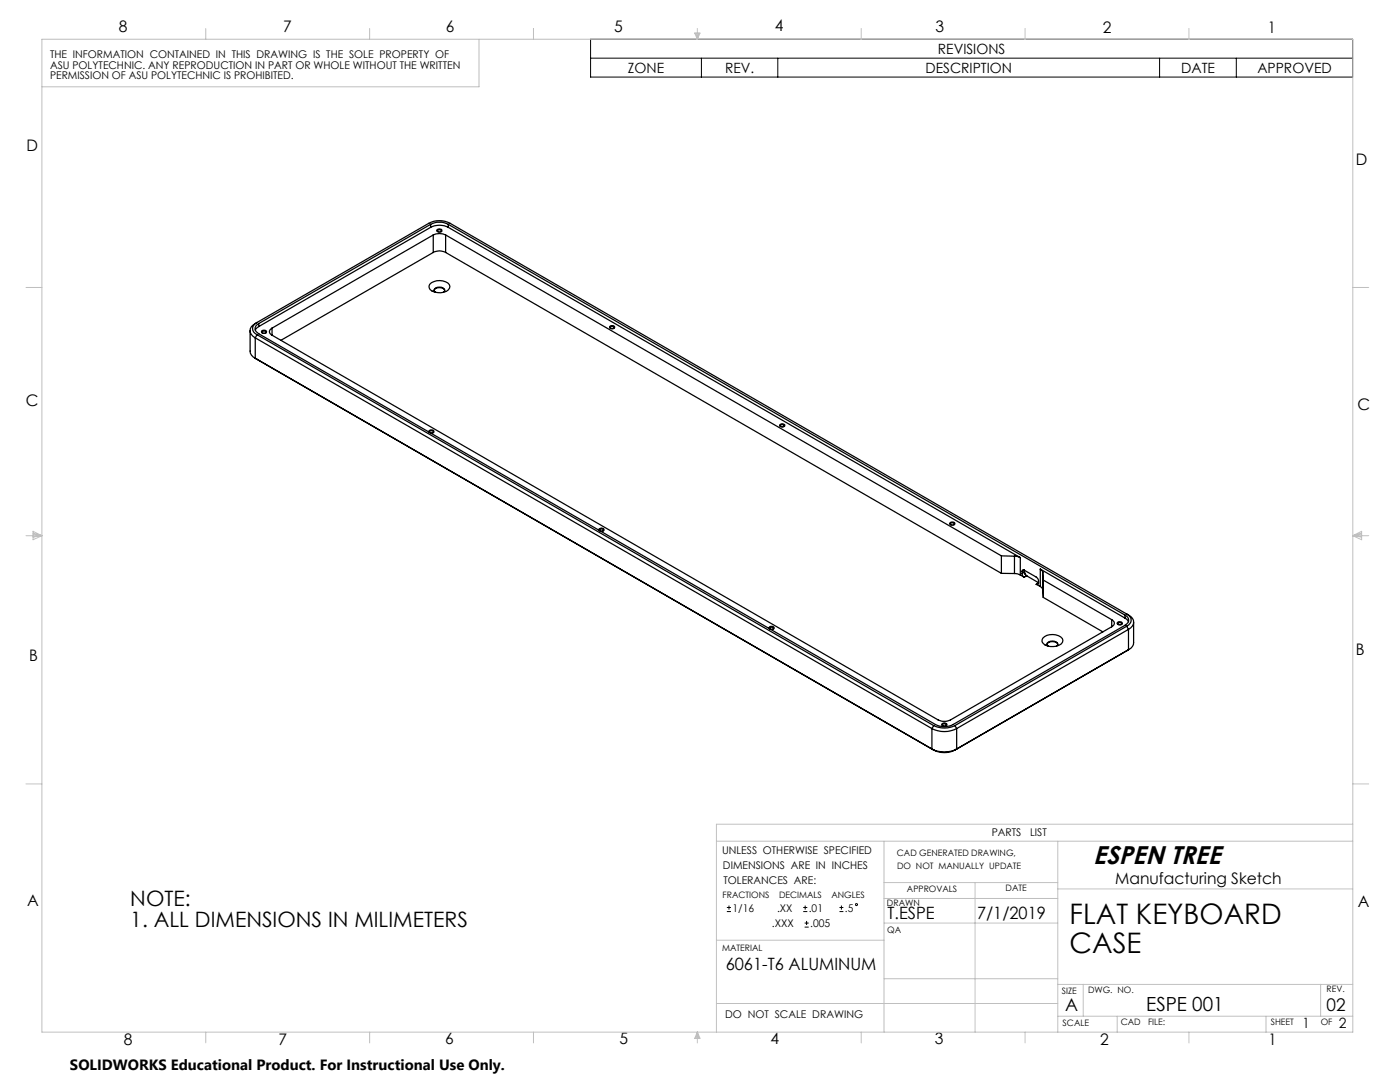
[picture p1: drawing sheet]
<svg xmlns="http://www.w3.org/2000/svg" width="279mm" height="216mm" viewBox="0 0 279 216" stroke-linecap="round" stroke-linejoin="round" font-family="sans-serif">
<g fill="none" stroke="#000" stroke-width=".2">
<path d="M117.9 7.8h152v7.6h-152zM117.9 11.6h152M140 11.6v3.8M155.2 11.6v3.8M231.4 11.6v3.8M246.7 11.6v3.8M145.1 181.9h.8M145.1 181.1h.8M145.5 180.7v.8M160.3 181.9h.8M160.3 181.1h.8M160.6 185h.8"/>
<path d="M160.6 184.2h.8M160.7 180.7v.8M161 183.8v.8M167.5 181.9h.8M167.5 181.1h.8M167.9 180.7v.8"/>
<circle cx="170.9" cy="180.5" r=".21"/>
</g>
<path d="M87.4 46.3a.31 .31 0 0 1-.1-.5 .31 .31 0 0 1 .5 0h.2a.3 .3 0 0 1 .2 .4 .3 .3 0 0 1-.5 .1h-.3M52.4 66.5a.31 .31 0 0 1-.1-.5 .31 .31 0 0 1 .5 0h.2a.3 .3 0 0 1 .1 .5 .3 .3 0 0 1-.4 0h-.3M121.8 65.5a.31 .31 0 0 1 0-.4 .31 .31 0 0 1 .4 0h.3a.3 .3 0 0 1 .1 .4 .3 .3 0 0 1-.4 .1l-.4-.1M85.8 86.4a.31 .31 0 0 1-.1-.5 .31 .31 0 0 1 .5 0h.2a.3 .3 0 0 1 .2 .5 .3 .3 0 0 1-.5 0h-.3M155.8 85.1a.31 .31 0 0 1-.1-.4 .31 .31 0 0 1 .5-.1l.2 .1a.3 .3 0 0 1 .2 .4 .3 .3 0 0 1-.5 .1l-.3-.1M119.7 106a.31 .31 0 0 1 0-.5 .31 .31 0 0 1 .4 0h.3a.3 .3 0 0 1 .1 .4 .3 .3 0 0 1-.4 .1h-.4M189.7 104.7a.31 .31 0 0 1 0-.4 .31 .31 0 0 1 .4-.1l.3 .1a.3 .3 0 0 1 .1 .4 .3 .3 0 0 1-.4 .1l-.4-.1M153.7 125.6a.31 .31 0 0 1-.1-.5 .31 .31 0 0 1 .4 0h.3a.3 .3 0 0 1 .1 .4 .3 .3 0 0 1-.4 .1h-.3M223.1 124.6a.31 .31 0 0 1 0-.4 .31 .31 0 0 1 .4-.1l.3 .1a.3 .3 0 0 1 .1 .4 .3 .3 0 0 1-.4 .1l-.4-.1M188.1 144.8a.31 .31 0 0 1 0-.4 .31 .31 0 0 1 .4-.1l.3 .1a.3 .3 0 0 1 .1 .4 .3 .3 0 0 1-.4 .1l-.4-.1" fill="none" stroke="#000" stroke-width=".2" stroke-dasharray="1.3 .6" stroke-dashoffset=".3" stroke-linecap="butt"/>
<g fill="none" stroke="#c0c0c0" stroke-width=".2">
<path d="M8.4 7.8h261.6v198.2h-261.6zM41.1 5.7v2.1M73.8 5.7v2.1M95.6 7.8v9.5h-87.2M106.5 5.7v2.1M138.6 6.6h1.1l-.5 1.2zM138.9 6.6l.3 1.2M139.2 5.7v2.1M139.5 6.6l-.3 1.2M171.9 5.7v2.1M204.6 5.7v2.1M237.3 5.7v2.1"/>
<path d="M5.2 57.4h3.2M270 57.4h3.2M5.2 106.9h3.2M6.6 106l1.8 .9-1.8 .8zM6.6 106.4l1.8 .5M6.6 106.6l1.8 .3M8.4 106.9l-1.8 .2M270 106.9h3.2M270 106.9l1.7 .2M270 106.9l1.7-.9v1.7zM271.7 106.6l-1.7 .3M271.7 106.4l-1.7 .5"/>
<path d="M5.2 156.4h3.2M270 156.4h3.2M143 167.9h127M176.4 167.9v38.1M176.4 179.3h34.7M176.4 176.1h34.7M194.6 176.1v29.9M211.1 167.9v38.1M211.1 177.4h58.9M270 164.5h-127v41.5M143 187.6h33.4M176.4 195.3h34.7"/>
<path d="M176.4 184.2h34.7M211.1 196.4h58.9M216.2 196.4v6.4M263.6 196.4v6.4M41.1 206v2.1M73.8 206v2.1M106.5 206v2.1M139.2 206v2.1M139.2 206l.5 1.2h-1.1zM139.2 206l-.3 1.2M139.2 206l.3 1.2M143 200.2h68.1"/>
<path d="M171.9 206v2.1M204.6 206v2.1M211.1 202.8h58.9M223 202.8v3.2M237.3 206v2.1M252.7 202.8v3.2"/>
</g>
<g fill="none" stroke="#000" stroke-width=".25">
<path d="M85.8 56.7a2.86 2.86 0 0 1 3.9 .1 1.12 1.12 0 0 1-1.2 1.5 2.48 2.48 0 0 1-2.8-.9zM85.9 44.8a3.9 3.9 0 0 1 3.6 0M85.9 45.4a3.9 3.9 0 0 1 3.6 0M85.9 44.8l-34.3 19.8M85.9 45.4l-34.3 19.8M85.9 44.8v.6M86.5 46.9a2.84 2.84 0 0 1 2.4 0M86.5 50.4a2.56 2.56 0 0 1 2.4 0M86.5 46.9l-32.2 18.6M86.5 50.4l-30.4 17.5M86.5 46.9v3.5M86.6 58a1.27 1.27 0 0 1 2.2 0"/>
<path d="M86.9 58.3l-.3-.4a1.26 1.26 0 0 1 2.2 0l-.3 .4M87.2 45.9a.54 .54 0 0 1 .6-.2 .54 .54 0 0 1 .4 .4 .54 .54 0 0 1-.6 .2 .54 .54 0 0 1-.4-.4zM87.4 46.2a.36 .36 0 0 1 .2-.4 .36 .36 0 0 1 .5 .2l-.1 .2M88.9 46.9l110.9 64M88.9 50.4l110.9 64M88.9 46.9v3.5M89.5 44.8l135 77.9M89.5 45.4l114.1 65.9M89.5 44.8v.6M49.9 66v4.1a1.69 1.69 0 0 0 1 1.4M50.9 67.4l135.1 78M50.9 71.5l135.4 78.1"/>
<path d="M50.9 67.4v4.1M50.9 71.5l.4 .2M51.3 64.3a1.28 1.28 0 0 0-.9 1.3 1.28 1.28 0 0 0 .9 1.2M51.3 64.3l34.3-19.7a4.5 4.5 0 0 1 4.2 0l135.1 77.9M51.3 64.3a1.66 1.66 0 0 0-1.1 2.4l.7 .7M51.3 66.8l135 78M51.3 66.8l-.4 .6M51.6 64.6a1.08 1.08 0 0 0-.7 1 1.08 1.08 0 0 0 .7 1l135.1 78a3.9 3.9 0 0 0 3.5 0l34.3-19.8a1.08 1.08 0 0 0 .7-1 1.08 1.08 0 0 0-.7-1.1M51.6 65.2l-.7 .7M51.6 64.6v.6M52.3 66l.6-.1 .3 .2a.49 .49 0 0 1-.5 .4 .49 .49 0 0 1-.5-.4zM52.4 66.4h-.1a.35 .35 0 0 1 .4-.4 .35 .35 0 0 1 .3 .4"/>
<path d="M54.3 65.5a.73 .73 0 0 0-.5 .7 .73 .73 0 0 0 .5 .7M54.3 66.9l132.9 76.8a2.84 2.84 0 0 0 2.5 0l32.2-18.6M54.3 65.5v1.4M121.8 65.1l.6-.1 .2 .2a.47 .47 0 0 1-.4 .3 .47 .47 0 0 1-.5-.3zM121.8 65.5a.35 .35 0 0 1 .4-.4 .35 .35 0 0 1 .4 .3l-.1 .1M85.7 86.3a.46 .46 0 0 1 .4-.6 .46 .46 0 0 1 .5 .5l-.5 .2-.3-.1M85.8 86.3h-.1a.35 .35 0 0 1 .4-.4 .35 .35 0 0 1 .3 .4M155.6 84.7a.54 .54 0 0 1 .6-.1 .54 .54 0 0 1 .4 .4 .54 .54 0 0 1-.6 .2 .54 .54 0 0 1-.4-.5zM155.8 85.1a.37 .37 0 0 1 .3-.4 .37 .37 0 0 1 .4 .4h-.1M119.6 105.8a.43 .43 0 0 1 .3-.5 .43 .43 0 0 1 .5 .2l.1 .2-.1 .2h-.6M119.7 105.9a.34 .34 0 0 1 .3-.3 .34 .34 0 0 1 .4 .3M189.6 104.4a.52 .52 0 0 1 .5-.3 .52 .52 0 0 1 .4 .5 .52 .52 0 0 1-.5 .2 .52 .52 0 0 1-.4-.4z"/>
<path d="M189.7 104.7v-.1a.37 .37 0 0 1 .4-.3 .37 .37 0 0 1 .3 .3v.1M199.8 110.9l2.7 .1M199.8 114.4h2.7M199.8 110.9v3.5M202.5 111l1.1 .3M202.5 114.4l1.1 .3M202.5 111v3.4M203.6 114.7l.8 .5M203.6 111.3v3.4M204 114.4l.1 .5 .3 .3M204 114v.4M204.4 113.8l2.5 1.4 .4 .6v.5"/>
<path d="M204.4 113.8a.25 .25 0 0 0-.3-.1 .25 .25 0 0 0-.1 .3M204.4 113.8l-.4 .2M204.4 114.2l.1 .3 .4 .4M204.4 114.1l.2 .5 .4 .4M204.4 114.2l-.4 .2M204.4 113.8v.4M204.9 114.9l-.5 .3M204.9 114.9l2.4 1.4M206.8 116.6l.8 .4M207.3 116.3a.3 .3 0 0 1-.2 .3 .3 .3 0 0 1-.3 0M207.3 116.3l-.5 .3M207.6 113.6l.4 .3 .1 .3"/>
<path d="M207.6 117l.4 .3 .1 .4M207.6 113.6l16.9 9.7M207.6 113.6v3.4M208.1 114.2l.1 1.5M208.1 117.7l.1 1.5M208.1 114.2v3.5M208.2 115.7l13.7 7.9M208.2 119.2l11.9 6.9M208.2 115.7v3.5M153.6 125.4h-.1a.47 .47 0 0 1 .5-.4 .47 .47 0 0 1 .4 .4l-.2 .2-.5-.1M153.6 125.5a.34 .34 0 0 1 .4-.4 .34 .34 0 0 1 .3 .4M208.1 127.4a2.86 2.86 0 0 1 3.9 0 .93 .93 0 0 1-.6 1.3 2.77 2.77 0 0 1-3.4-.6z"/>
<path d="M209 128.6a1.31 1.31 0 0 1 2.1 0M209.2 128.9l-.2-.4a1.26 1.26 0 0 1 2.1 0l-.3 .4M221.9 123.6a.73 .73 0 0 1 .5 .8 .73 .73 0 0 1-.5 .7M221.9 123.6v1.5M223 124.2a.52 .52 0 0 1 .5-.2 .52 .52 0 0 1 .4 .5 .52 .52 0 0 1-.5 .2 .52 .52 0 0 1-.4-.5zM223.1 124.6v-.1a.37 .37 0 0 1 .4-.3 .37 .37 0 0 1 .3 .3v.1M224.5 123.3l.7 .7M224.5 122.7v.6M224.9 122.5a1.28 1.28 0 0 1 .8 1.2 1.28 1.28 0 0 1-.8 1.3M224.9 122.5a1.66 1.66 0 0 1 1.1 2.4l-.8 .7M224.9 125l-34.3 19.8M224.9 125l.3 .6"/>
<path d="M225.2 125.6l-34.3 19.8M225.2 125.6v4M225.2 129.6l-34.3 19.9M225.2 129.6l-34.6 20M226.2 124.1v4.1a1.6 1.6 0 0 1-1 1.4M186 145.4a5.4 5.4 0 0 0 4.9 0M186 149.5a5.7 5.7 0 0 0 4.9 0M186 145.4v4.1M186 149.5l.3 .1M186.3 144.8a4.8 4.8 0 0 0 4.3 0M186.3 149.6a4.5 4.5 0 0 0 4.3 0M186.3 144.8l-.3 .6"/>
<path d="M188 144.5a.52 .52 0 0 1 .5-.3 .52 .52 0 0 1 .4 .5 .52 .52 0 0 1-.5 .2 .52 .52 0 0 1-.4-.4zM188.1 144.8a.35 .35 0 0 1 .4-.4 .35 .35 0 0 1 .3 .3v.1M190.6 144.8l.3 .6M190.9 145.4v4.1M190.9 149.5l-.3 .1"/>
</g>
<g font-size="5.6">
<text x="213.5" y="184.5">FLAT KEYBOARD</text>
<text x="213.5" y="190.1">CASE</text>
</g>
<text font-size="5.1" x="218.2" y="172.4">ESPEN TREE</text>
<g font-size="4.2">
<text x="26" y="180.9">NOTE:</text>
<text x="26" y="185">1. ALL DIMENSIONS IN MILIMETERS</text>
</g>
<text font-size="3.9" x="228.8" y="201.7">ESPE 001</text>
<g font-size="3.5">
<text x="212.6" y="201.7">A</text>
<text x="264.7" y="201.7">02</text>
</g>
<g font-size="3.4">
<text x="177.1" y="183.5">T.ESPE</text>
<text x="195" y="183.5">7/1/2019</text>
<text x="144.8" y="193.6">6061-T6 ALUMINUM</text>
</g>
<g font-size="3.2">
<text x="23.7" y="6.3">8</text>
<text x="56.5" y="6.4">7</text>
<text x="89" y="6.4">6</text>
<text x="122.6" y="6.4">5</text>
<text x="154.6" y="6.3">4</text>
<text x="186.7" y="6.4">3</text>
<text x="220.1" y="6.6">2</text>
<text x="253" y="6.6">1</text>
<text x="5.3" y="30">D</text>
<text x="270.6" y="32.9">D</text>
<text x="5.2" y="81">C</text>
<text x="270.9" y="81.9">C</text>
<text x="5.8" y="132">B</text>
<text x="270.6" y="130.7">B</text>
<text x="222.6" y="176.4">Manufacturing Sketch</text>
<text x="5.4" y="180.9">A</text>
<text x="271" y="181">A</text>
<text x="24.7" y="208.4">8</text>
<text x="55.6" y="208.5">7</text>
<text x="88.8" y="208.4">6</text>
<text x="123.6" y="208.4">5</text>
<text x="153.8" y="208.4">4</text>
<text x="186.6" y="208.3">3</text>
<text x="219.6" y="208.4">2</text>
<text x="253.2" y="208.5">1</text>
</g>
<text font-size="3" x="14" y="213.5">SOLIDWORKS Educational Product. For Instructional Use Only.</text>
<g font-size="2.8">
<text x="187.2" y="10.8">REVISIONS</text>
<text x="125.3" y="14.5">ZONE</text>
<text x="144.7" y="14.5">REV.</text>
<text x="184.7" y="14.5">DESCRIPTION</text>
<text x="235.7" y="14.5">DATE</text>
<text x="250.9" y="14.5">APPROVED</text>
<text x="260" y="205.2">1</text>
<text x="267.2" y="205">2</text>
</g>
<g font-size="2.1">
<text x="10" y="11.6">THE INFORMATION CONTAINED IN THIS DRAWING IS THE SOLE PROPERTY OF</text>
<text x="10" y="13.7">ASU POLYTECHNIC. ANY REPRODUCTION IN PART OR WHOLE WITHOUT THE WRITTEN</text>
<text x="10" y="15.9">PERMISSION OF ASU POLYTECHNIC IS PROHIBITED.</text>
<text x="197.9" y="166.8">PARTS</text>
<text x="205.6" y="166.8">LIST</text>
<text x="144.1" y="170.3">UNLESS OTHERWISE SPECIFIED</text>
<text x="144.3" y="173.3">DIMENSIONS ARE IN INCHES</text>
<text x="144.4" y="176.4">TOLERANCES ARE:</text>
<text x="146.2" y="181.9">1/16</text>
<text x="154.1" y="185">.XXX</text>
<text x="155.1" y="181.9">.XX</text>
<text x="161.4" y="181.9">.01</text>
<text x="161.7" y="185">.005</text>
<text x="168.6" y="181.9">.5</text>
<text x="144.7" y="203">DO NOT SCALE DRAWING</text>
</g>
<g font-size="1.8">
<text x="179" y="170.9">CAD GENERATED DRAWING,</text>
<text x="179" y="173.4">DO NOT MANUALLY UPDATE</text>
<text x="144.2" y="179.2">FRACTIONS</text>
<text x="155.5" y="179.2">DECIMALS</text>
<text x="165.9" y="179.2">ANGLES</text>
<text x="181" y="178.1">APPROVALS</text>
<text x="200.7" y="177.9">DATE</text>
<text x="177" y="180.8">DRAWN</text>
<text x="144.1" y="189.8">MATERIAL</text>
<text x="177.1" y="186.2">QA</text>
<text x="264.7" y="197.9">REV.</text>
<text x="211.9" y="198.3">SIZE</text>
<text x="217.1" y="198.1">DWG. NO.</text>
<text x="212.1" y="204.7">SCALE</text>
<text x="223.7" y="204.6">CAD</text>
<text x="229.1" y="204.6">FILE:</text>
<text x="253.6" y="204.5">SHEET</text>
<text x="263.6" y="204.5">OF</text>
</g>
</svg>
